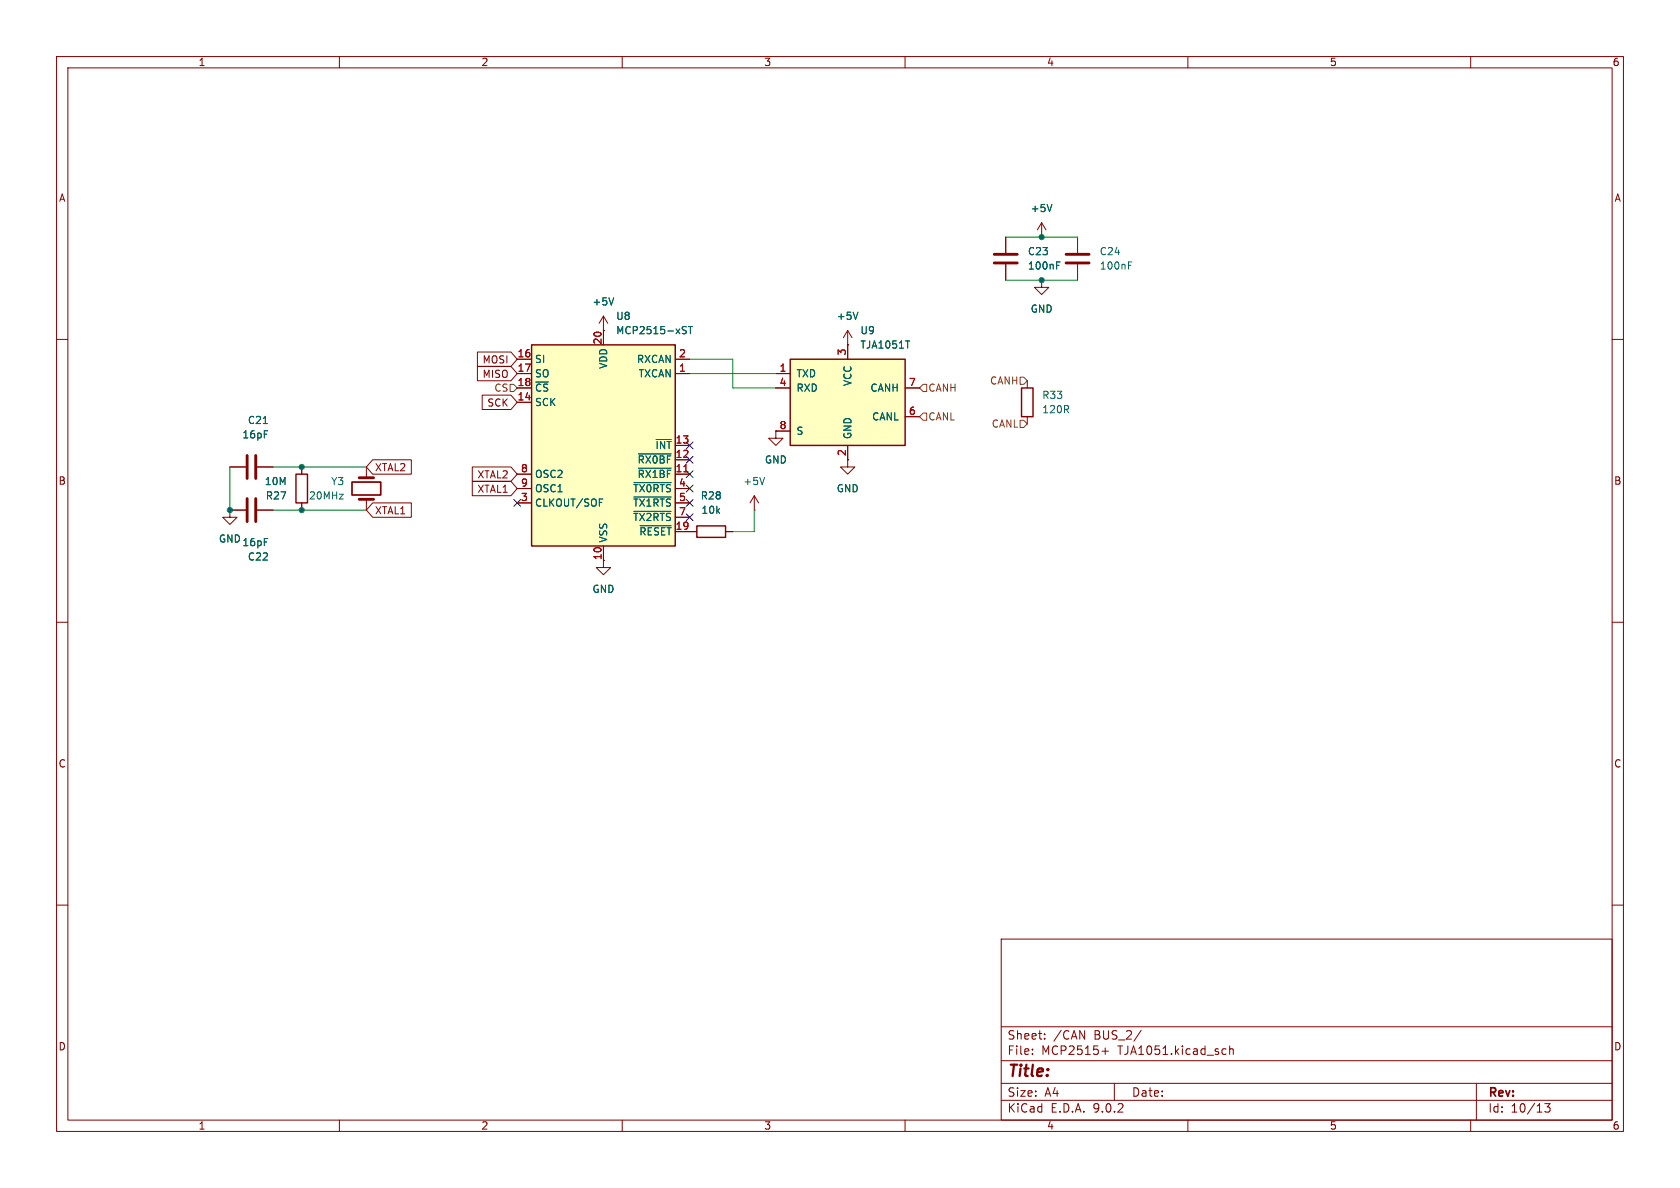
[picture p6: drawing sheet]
<svg xmlns="http://www.w3.org/2000/svg" width="297mm" height="210mm" viewBox="0 0 297 210" stroke-linecap="round" stroke-linejoin="round" font-family="sans-serif">
<g fill="none" stroke="#840000" stroke-width=".18">
<path d="M10 10h277v190h-277zM12 12h273v186h-273zM60 10v2M110 10v2M160 10v2M210 10v2M260 10v2M149.9 58.4l-.8 1.3M149.9 58.4l.7 1.3M149.9 58.4v2.6M10 60h2M149.9 61h.1"/>
<path d="M285 60h2M106.7 99.1v1.2h1.2l-1.2 1.3-1.3-1.3h1.3M10 110h2M285 110h2M10 160h2M177 166h108v32h-108zM285 160h2M60 198v2M110 198v2M160 198v2M177 194.5h108M177 191.5h108"/>
<path d="M177 187.5h108M177 181.5h108M182.5 186.3v.1M182.5 185.5v.1M184.7 183.6v.1M184.7 182.8v.1M194.8 185.8h1.2M195.4 185.3v1.1M197 191.5v3M201.7 182.1l-1.2 2M210 198v2M216.3 185.4l.4 .1"/>
<path d="M216.7 186.3l-.4 .1M217.4 185.5l.2-.1 .4 .1v.9M217.4 184.9v1.5M260 198v2M261 191.5v6.5M273.1 195.1h.9l-.5 .6 .5 .1v.7l-.3 .1h-.4l-.2-.1"/>
</g>
<path d="M151.7 55.2l-.4 1.3" fill="none" stroke="#006464" stroke-width=".18"/>
<path d="M139.7 63.5h20.3v15.2h-20.3z" fill="#ffffc2"/>
<path d="M139.7 63.5h20.3v15.2h-20.3zM180.6 68.6h2v5.1h-2zM123.2 93h5.1v2h-5.1z" fill="none" stroke="#840000" stroke-width=".25"/>
<g fill="none" stroke="#840000" stroke-width=".18">
<path d="M184.1 39.4l-.7 1.2M184.1 39.4l.8 1.2M184.1 39.4v2.5M106.7 58.4h.1M106.7 55.9l-.8 1.3M106.7 55.9l.7 1.3M106.7 55.9v2.5M177.8 41.9v2.8M177.8 46.7v2.8M184.1 41.9h.1M190.5 41.9v2.8M190.5 46.7v2.8"/>
<path d="M137.2 66h2.5M137.2 68.6h2.5M137.2 76.2h2.5M149.9 78.7v3.9h1.2l-1.2 1.2-1.3-1.2h1.3M149.9 61v2.5M160 68.6h2.6M160 73.7h2.6M181.6 67.3v1.3M181.6 73.7v1.2M40.6 90.2v1.2h1.3l-1.3 1.3-1.2-1.3h1.2M40.6 90.2h.1M40.6 90.2h2.8"/>
<path d="M40.6 82.6h2.8M45.5 90.2h2.8M45.5 82.6h2.8M64.8 82.6v1.9M64.8 88.3v1.9M121.9 94h1.3M128.3 94h1.2"/>
</g>
<path d="M186 36.1l-.5 1.3M108.5 52.6l-.4 1.3M186.8 46.9h.4M186.8 46.3h.6M199.5 46.9h.4M199.5 46.3h.6M46.5 74.9h.8M160.1 60.3h.7" fill="none" stroke="#006464" stroke-width=".18"/>
<path d="M175.8 46.5h4M175.8 45h4M188.5 46.5h4M188.5 45h4M43.7 80.5v4.1M43.7 88.1v4.1M45.2 80.5v4.1M45.2 88.1v4.1M63.5 84.5h2.5M63.5 88.3h2.5" fill="none" stroke="#840000" stroke-width=".51"/>
<path d="M62.2 85.2h5.1v2.3h-5.1z" fill="none" stroke="#840000" stroke-width=".3"/>
<path d="M94 61h25.4v35.5h-25.4z" fill="#ffffc2"/>
<path d="M94 61h25.4v35.5h-25.4zM52.3 83.8h2.1v5.1h-2.1z" fill="none" stroke="#840000" stroke-width=".25"/>
<g fill="none" stroke="#840000" stroke-width=".18">
<path d="M106.7 58.4h.1M106.7 58.4v2.6M177.8 41.9v2.8M177.8 46.7v2.8M184.1 49.5v1.3h1.3l-1.3 1.3-1.2-1.3h1.2M184.1 49.5h.1M184.1 41.9h.1M84.4 62.2h5.9l1.1 1.3-1.1 1.3h-5.9zM84.4 64.8h5.9l1.1 1.2-1.1 1.3h-5.9zM85.2 69.8h5.1l1.1 1.3-1.1 1.3h-5.1zM91.4 63.5h2.6M91.4 66h2.6"/>
<path d="M91.4 68.6h2.6M91.4 71.1h2.6M119.4 63.5h2.5M119.4 66h2.5M119.4 78.7h2.5M137.2 76.2v1.3h1.2l-1.2 1.2-1.3-1.2h1.3M137.2 76.2h.1M137.2 66h2.5M137.2 68.6h2.5M137.2 76.2h2.5M149.9 61h.1M149.9 61v2.5"/>
<path d="M149.9 78.7v2.6M160 68.6h2.6M160 73.7h2.6M40.6 90.2h.1M40.6 82.6h2.8M40.6 90.2h2.8M45.5 82.6h2.8M45.5 90.2h2.8M53.3 82.6v1.2M53.3 88.9v1.3M65.9 81.3h6.8v2.5h-6.8l-1.1-1.2zM65.9 88.9h6.8v2.5h-6.8l-1.1-1.2z"/>
<path d="M83.5 85.1h6.8l1.1 1.3-1.1 1.2h-6.8zM83.5 82.5h6.8l1.1 1.3-1.1 1.3h-6.8zM91.4 83.8h2.6M91.4 86.4h2.6M91.4 88.9h2.6M106.7 96.5v2.6M119.4 83.8h2.5M119.4 86.4h2.5M119.4 88.9h2.5M119.4 81.3h2.5M119.4 91.4h2.5M119.4 94h3.8"/>
<path d="M128.3 94h1.2M133.3 90.2h.1M133.3 87.6l-.7 1.3M133.3 87.6l.8 1.3M133.3 87.6v2.6"/>
</g>
<g fill="none" stroke="#006464" stroke-width=".18">
<path d="M186 36.1l-.5 1.3M108.5 52.6l-.4 1.3M120.8 58.3l.4 .2 .1 .3-.2 .2h-.3M120.8 57.7l.5 .1M121.7 57.7h.7M122.1 57.7v1.3M151.7 55.2l-.4 1.3M186.8 46.9h.4M186.8 46.3h.6M46.5 74.9h.8M116 77.7h2.6M160.1 60.3h.7"/>
<path d="M106 88.8h.4M106 88.2h.6M112.1 85.3h6.5M112.1 87.9h6.5M112.1 90.4h6.5M112.9 80.2h5.7M112.9 82.8h5.7M113.2 92.9h5.4M135.2 84.4l-.5 1.3"/>
</g>
<path d="M120.9 83.4h.7" fill="none" stroke="#a90000" stroke-width=".18"/>
<path d="M90.2 67.9h.6l.6 .7-.6 .6h-.6zM163.2 67.9h.6v1.3h-.6l-.6-.6zM163.2 73h.6v1.3h-.6l-.6-.6zM180.3 74.3h.7l.6 .6-.6 .7h-.7zM180.3 66.7h.7l.6 .6-.6 .6h-.7z" fill="none" stroke="#725600" stroke-width=".18"/>
<path d="M177.8 49.5h12.7M177.8 41.9h12.7M121.9 63.5h7.6v5.1h7.7M121.9 66h15.3M40.6 82.6v7.6M48.3 90.2h16.5M48.3 82.6h16.5M133.3 90.2v3.8h-3.8" fill="none" stroke="#009600" stroke-width=".18"/>
<g fill="none" stroke="#000084" stroke-width=".18">
<path d="M121.3 78.1l1.2 1.2M122.5 78.1l-1.2 1.2M90.8 88.3l1.2 1.2M92 88.3l-1.2 1.2M121.3 80.7l1.2 1.2M121.3 83.2l1.2 1.2M121.3 90.8l1.2 1.2M121.3 88.3l1.2 1.2M121.3 85.8l1.2 1.2M122.5 80.7l-1.2 1.2M122.5 83.2l-1.2 1.2M122.5 90.8l-1.2 1.2"/>
<path d="M122.5 88.3l-1.2 1.2M122.5 85.8l-1.2 1.2"/>
</g>
<g fill="#009600" stroke="#009600" stroke-width=".18">
<circle cx="53.3" cy="90.2" r=".46"/>
<circle cx="53.3" cy="82.6" r=".46"/>
<circle cx="40.6" cy="90.2" r=".46"/>
<circle cx="184.1" cy="49.5" r=".46"/>
<circle cx="184.1" cy="41.9" r=".46"/>
</g>
<text font-size="2.8" fill="#840000" x="178" y="190.9">Title:</text>
<g font-size="2.1" fill="#840000">
<text x="178" y="184">Sheet:</text>
<text x="186.2" y="184">/CAN</text>
<text x="193.5" y="184">BUS_2/</text>
<text x="178" y="186.7">File:</text>
<text x="184.1" y="186.7">MCP2515+</text>
<text x="197.7" y="186.7">TJA1051.kicad_sch</text>
<text x="178" y="196.9">KiCad</text>
<text x="178" y="194.1">Size:</text>
<text x="184.7" y="194.1">A4</text>
<text x="185.7" y="196.9">E.D.A.</text>
<text x="193.3" y="196.9">9.0.2</text>
<text x="200" y="194.1">Date:</text>
<text x="263" y="194.3">Rev:</text>
<text x="263" y="196.9">Id:</text>
<text x="267.1" y="196.9">10/13</text>
</g>
<g font-size="1.8" fill="#840000">
<text x="35" y="11.9">1</text>
<text x="85" y="11.9">2</text>
<text x="135" y="11.9">3</text>
<text x="185" y="11.9">4</text>
<text x="235" y="11.9">5</text>
<text x="285" y="11.9">6</text>
<text x="10.3" y="35.9">A</text>
<text x="285.3" y="35.9">A</text>
<text x="85.2" y="64.5">MOSI</text>
<text x="85.2" y="67">MISO</text>
<text x="86.1" y="72.1">SCK</text>
<text x="66.2" y="83.5">XTAL2</text>
<text x="149.6" y="80.7" transform="rotate(-90 149.6 80.7)">2</text>
<text x="10.3" y="85.9">B</text>
<text x="84.3" y="87.3">XTAL1</text>
<text x="84.3" y="84.8">XTAL2</text>
<text x="285.3" y="85.9">B</text>
<text x="66.2" y="91.1">XTAL1</text>
<text x="10.3" y="135.9">C</text>
<text x="285.3" y="135.9">C</text>
<text x="10.3" y="185.9">D</text>
<text x="285.3" y="185.9">D</text>
<text x="35" y="199.9">1</text>
<text x="85" y="199.9">2</text>
<text x="135" y="199.9">3</text>
<text x="185" y="199.9">4</text>
<text x="235" y="199.9">5</text>
<text x="285" y="199.9">6</text>
</g>
<g font-size="1.8" fill="#006464">
<text x="182.1" y="37.7">+5V</text>
<text x="181.6" y="47.9">100nF</text>
<text x="181.6" y="45.3">C23</text>
<text x="194.3" y="47.9">100nF</text>
<text x="194.3" y="45.3">C24</text>
<text x="104.6" y="54.2">+5V</text>
<text x="108.8" y="56.7">U8</text>
<text x="108.8" y="59.3">MCP2515-xST</text>
<text x="147.8" y="56.7">+5V</text>
<text x="152" y="59.3">U9</text>
<text x="182.1" y="55.5">GND</text>
<text x="94.5" y="64.4">SI</text>
<text x="107.5" y="65.3" transform="rotate(-90 107.5 65.3)">VDD</text>
<text x="112.5" y="64.4">RXCAN</text>
<text x="152" y="61.8">TJA1051T</text>
<text x="94.5" y="66.9">SO</text>
<text x="94.5" y="69.4">~{CS}</text>
<text x="94.5" y="72">SCK</text>
<text x="112.8" y="66.9">TXCAN</text>
<text x="140.7" y="66.9">TXD</text>
<text x="140.7" y="69.4">RXD</text>
<text x="150.7" y="68.3" transform="rotate(-90 150.7 68.3)">VCC</text>
<text x="153.8" y="69.4">CANH</text>
<text x="184.2" y="70.7">R33</text>
<text x="42.8" y="77.7">16pF</text>
<text x="43.7" y="75.2">C21</text>
<text x="140.7" y="77.1">S</text>
<text x="150.7" y="77.7" transform="rotate(-90 150.7 77.7)">GND</text>
<text x="154.1" y="74.5">CANL</text>
<text x="184.2" y="73.3">120R</text>
<text x="112.6" y="82.1">~{RX0BF}</text>
<text x="115.8" y="79.6">~{INT}</text>
<text x="135.1" y="82.1">GND</text>
<text x="46.7" y="86">10M</text>
<text x="46.9" y="88.5">R27</text>
<text x="54.5" y="88.5">20MHz</text>
<text x="58.4" y="86">Y3</text>
<text x="94.5" y="84.7">OSC2</text>
<text x="94.5" y="87.2">OSC1</text>
<text x="94.5" y="89.8">CLKOUT/SOF</text>
<text x="111.8" y="87.2">~{TX0RTS}</text>
<text x="111.8" y="89.8">~{TX1RTS}</text>
<text x="112.6" y="84.7">~{RX1BF}</text>
<text x="123.8" y="88.5">R28</text>
<text x="131.3" y="86">+5V</text>
<text x="147.8" y="87.2">GND</text>
<text x="111.8" y="92.3">~{TX2RTS}</text>
<text x="112.9" y="94.8">~{RESET}</text>
<text x="123.9" y="91">10k</text>
<text x="38.6" y="96.1">GND</text>
<text x="42.8" y="96.7">16pF</text>
<text x="43.7" y="99.3">C22</text>
<text x="107.5" y="96" transform="rotate(-90 107.5 96)">VSS</text>
<text x="104.6" y="105">GND</text>
</g>
<g font-size="1.8" fill="#a90000">
<text x="91.4" y="63.2">16</text>
<text x="91.4" y="65.8">17</text>
<text x="106.4" y="61" transform="rotate(-90 106.4 61)">20</text>
<text x="119.9" y="63.2">2</text>
<text x="119.9" y="65.8">1</text>
<text x="137.7" y="65.8">1</text>
<text x="149.6" y="62.9" transform="rotate(-90 149.6 62.9)">3</text>
<text x="91.4" y="68.3">18</text>
<text x="91.4" y="70.9">14</text>
<text x="137.7" y="68.3">4</text>
<text x="160.6" y="68.3">7</text>
<text x="137.7" y="75.9">8</text>
<text x="160.6" y="73.4">6</text>
<text x="92" y="83.6">8</text>
<text x="119.3" y="78.5">13</text>
<text x="119.3" y="81">12</text>
<text x="119.3" y="83.6">11</text>
<text x="92" y="86.1">9</text>
<text x="92" y="88.6">3</text>
<text x="119.9" y="86.1">4</text>
<text x="119.9" y="88.6">5</text>
<text x="119.3" y="93.7">19</text>
<text x="119.9" y="91.2">7</text>
<text x="106.4" y="99.1" transform="rotate(-90 106.4 99.1)">10</text>
</g>
<g font-size="1.8" fill="#725600">
<text x="87.3" y="69.4">CS</text>
<text x="164" y="69.4">CANH</text>
<text x="174.9" y="68.2">CANH</text>
<text x="164" y="74.5">CANL</text>
<text x="175.2" y="75.8">CANL</text>
</g>
</svg>
